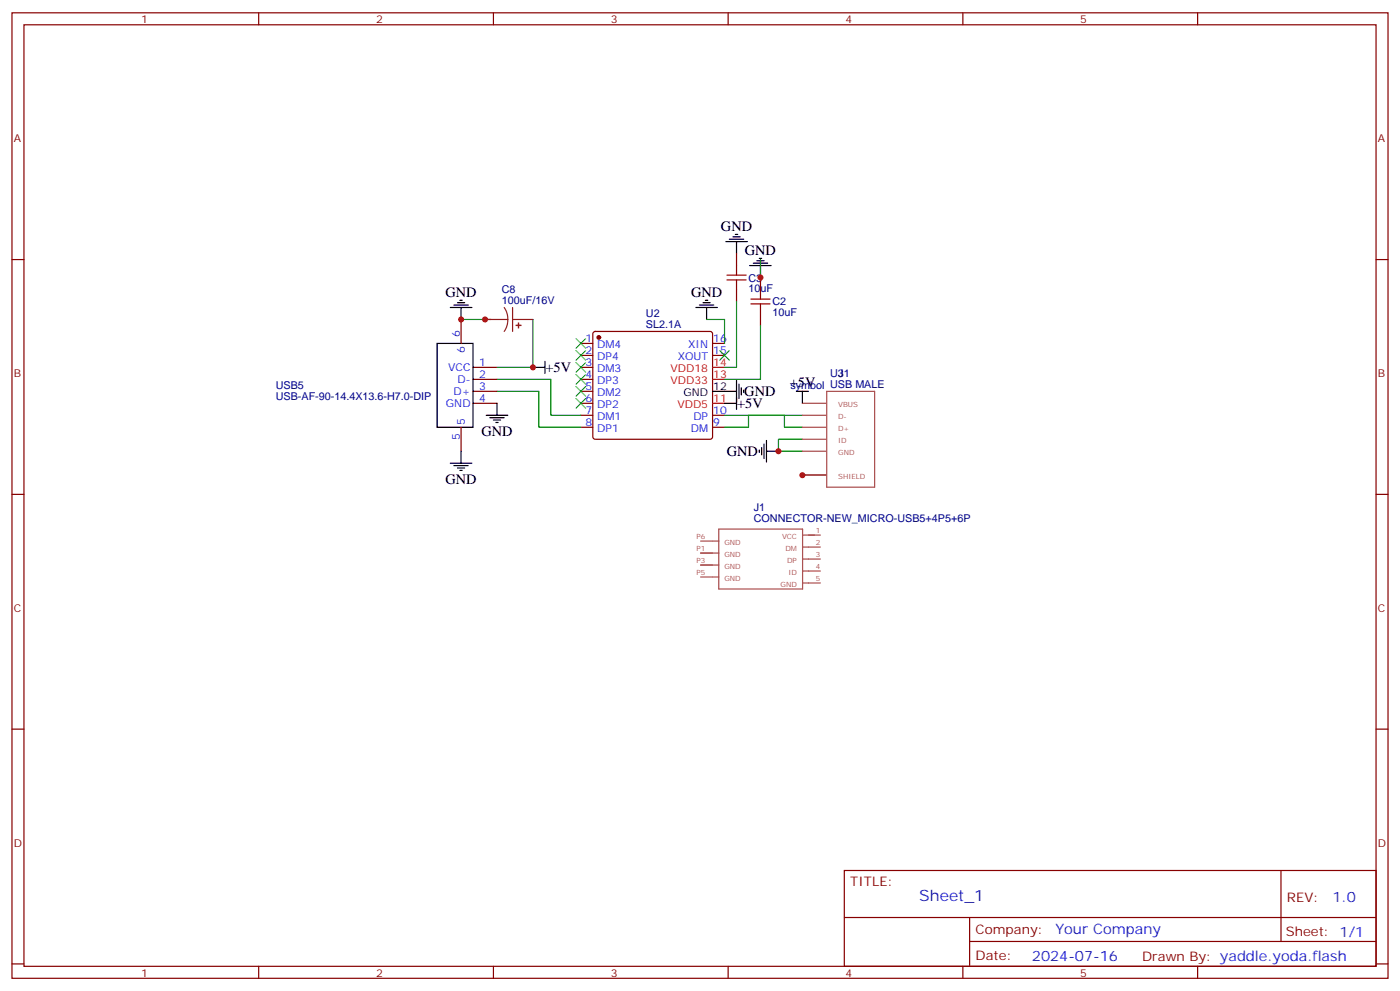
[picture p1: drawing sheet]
<svg xmlns="http://www.w3.org/2000/svg" width="412mm" height="292mm" viewBox="0 0 412 292" stroke-linecap="round" stroke-linejoin="round" font-family="sans-serif">
<g fill="none" stroke="#870000" stroke-width=".35">
<path d="M3.5 3.8h405.4v284.3h-405.4zM7.1 7.3h398.2v277.3h-398.2zM76.2 3.8v3.5M145.3 3.8v3.5M214.5 3.8v3.5M283.6 3.8v3.5M352.8 3.8v3.5M3.5 76.4h3.6M217 74.7v3.5M405.3 76.4h3.6M135.8 94.1v7M174.9 97.8l.4-.2h33.9l.5 .2 .2 .5v30.4l-.2 .5-.5 .2h-33.9l-.5-.3-.2-.4v-30.4z"/>
<path d="M217 85.3v3.5M224 81.7v3.6M224 92.3v3.5M139.3 108.2h7.1M139.3 111.7h7.1M139.3 115.3h7.1M139.3 118.8h7.1M171.1 101.1h3.5M171.1 104.7h3.5M171.1 108.2h3.5M171.1 111.7h3.5M171.1 115.3h3.5"/>
<path d="M171.1 118.8h3.5M209.9 101.1h3.5M209.9 104.7h3.5M135.8 125.8v7.1M171.1 122.3h3.5M171.1 125.8h3.5M209.9 122.3h3.5M209.9 125.8h3.5M3.5 145.6h3.6M405.3 145.6h3.6M3.5 214.7h3.6M405.3 214.7h3.6"/>
<path d="M248.7 256.4h156.6v28.2h-156.6zM377.3 256.4v20.9M248.7 270.2h156.5M285.6 277.3h119.6M285.6 270.2v14.1M3.5 283.9h3.6M76.2 284.6v3.5M145.3 284.6v3.5M214.5 284.6v3.5M283.6 284.6v3.5M352.8 284.6v3.5M405.3 283.9h3.6"/>
</g>
<circle cx="176.4" cy="99.4" r=".53" fill="#870000" stroke="#870000" stroke-width=".35"/>
<path d="M209.9 118.8h3.5M209.9 111.7h3.5M209.9 108.2h3.5" fill="none" stroke="#f00" stroke-width=".35"/>
<g fill="none" stroke="#000" stroke-width=".35">
<path d="M213.8 71.2h6.3M214.8 70.4h4.3M215.9 69.7h2.1M216.6 69h.7M217 71.2v3.5M220.8 78.2h6.4M221.9 77.5h4.2M223 76.8h2.1M223.7 76.1h.7M224 78.2v3.5M132.6 90.6h6.4M133.7 89.9h4.2"/>
<path d="M134.8 89.1h2.1M135.5 88.4h.7M135.8 90.6v3.5M205 90.6h6.3M206 89.9h4.3M207.1 89.1h2.1M207.8 88.4h.7M208.1 90.6v3.5M128.8 101.1h10.5v24.7h-10.5zM146.4 118.8v3.5M157 108.2h3.5M160.5 106.4v3.6"/>
<path d="M209.9 115.3h7.1M213.4 118.8h3.6M217 112.1v8.4M217.7 113.1v4.3M218.4 114.2v2.1M219.1 114.9v.7M234.6 115.3h3.5M236.4 115.3v3.5M132.6 136.4h6.4M133.7 137.1h4.2M134.8 137.8h2.1M135.5 138.5h.7"/>
<path d="M135.8 132.9v3.5M143.2 122.3h6.4M144.3 123h4.2M145.3 123.7h2.2M146 124.4h.8M223.7 132.5v.7M224.4 131.8v2.1M225.1 130.8v4.2M225.8 132.9h3.5M225.8 129.7v6.4"/>
</g>
<path d="M217 78.2v2.8M214.1 82.4h5.7M214.1 81h5.7M217 82.4v2.9M221.2 88.1h5.6M221.2 89.5h5.6M224 85.3v2.8M224 89.5v2.8" fill="none" stroke="#a10000" stroke-width=".35"/>
<path d="M224 76.4v5.3M135.8 94.1h8.8M157 94.1v14.1h-10.6M208.1 94.1h5.3v7M217 88.8v19.4h-3.6M224 95.8v15.9h-10.6M146.4 111.7h15.9v10.6h8.8M146.4 115.3h12.3v10.5h12.4M213.4 122.3h17.7v3.5h5.3M236.4 122.3h-15.9v3.5h-7.1M236.4 129.4h-7.1v3.5h7.1" fill="none" stroke="#008700" stroke-width=".35"/>
<g fill="none" stroke="#3c3" stroke-width=".35">
<path d="M169.7 99.7l2.8 2.9M172.5 99.7l-2.8 2.9M169.7 103.3l2.8 2.8M169.7 106.8l2.8 2.8M169.7 110.3l2.8 2.8M169.7 113.8l2.8 2.9M169.7 117.4l2.8 2.8M172.5 103.3l-2.8 2.8M172.5 106.8l-2.8 2.8M172.5 110.3l-2.8 2.8M172.5 113.8l-2.8 2.9M172.5 117.4l-2.8 2.8"/>
<path d="M212 103.3l2.8 2.8M214.8 103.3l-2.8 2.8"/>
</g>
<path d="M142.9 94.1h6.7M148.5 90.6l.8 1.6 .3 1.9M149.6 94.1l-.3 1.8-.8 1.7M151 94.1h6M151 90.6v7" fill="none" stroke="#8c2424" stroke-width=".35"/>
<g fill="#8c2424" stroke="#8c2424" stroke-width=".35">
<path d="M152.7 95.1l.1 1.5z"/>
<path d="M152 95.8h1.5z"/>
</g>
<g fill="none" stroke="#a64a4a" stroke-width=".35">
<path d="M236.4 118.8h6.9M243.5 115.3h14.1v28.2h-14.1zM236.4 122.3h6.9M236.4 125.8h6.9M236.4 132.9h6.9M236.4 139.9h6.9M236.4 129.4h6.9M206.4 159.3h3.4M210 159.3h1.7M211.7 155.8h24.7v17.7h-24.7zM236.4 157.6h5.3M206.4 162.9h3.4"/>
<path d="M206.4 166.4h3.4M206.4 169.9h3.4M210 162.9h1.7M210 166.4h1.7M210 169.9h1.7M236.4 171.7h5.3M236.4 168.2h5.3M236.4 164.6h5.3M236.4 161.1h5.3"/>
</g>
<g fill="#c00">
<circle cx="224" cy="81.7" r=".88"/>
<circle cx="135.8" cy="94.1" r=".88"/>
<circle cx="157" cy="108.2" r=".88"/>
<circle cx="142.9" cy="94.1" r=".88"/>
<circle cx="229.3" cy="132.9" r=".88"/>
<circle cx="236.4" cy="139.9" r=".88"/>
</g>
<text font-size="4.6" fill="#00f" x="270.8" y="265.4">Sheet_1</text>
<g font-size="4.2">
<text x="212.4" y="67.9">GND</text>
<text x="219.4" y="75">GND</text>
<text x="131.2" y="87.3">GND</text>
<text x="203.6" y="87.3">GND</text>
<text x="160.7" y="109.6">+5V</text>
<text x="232.7" y="114">+5V</text>
<text x="219.3" y="116.7">GND</text>
<text x="217.1" y="120.2">+5V</text>
<text x="141.8" y="128.3">GND</text>
<text x="214.1" y="134.2">GND</text>
<text x="131.2" y="142.4">GND</text>
</g>
<g font-size="4.2" fill="#00f">
<text x="392.5" y="265.6">1.0</text>
<text x="310.9" y="275.2">Your Company</text>
<text x="304" y="283">2024-07-16</text>
</g>
<g font-size="3.9" fill="#800">
<text x="250.5" y="260.9">TITLE:</text>
<text x="379.1" y="265.6">REV:</text>
<text x="287.4" y="275.1">Company:</text>
<text x="378.7" y="275.8">Sheet: 1/1</text>
<text x="287.4" y="282.8">Date:</text>
<text x="336.4" y="282.9">Draw</text>
<text x="346.6" y="282.9">n By: yaddle.yoda.flash</text>
</g>
<g font-size="3.2" fill="#800">
<text x="41.6" y="6.8">1</text>
<text x="110.8" y="6.8">2</text>
<text x="179.9" y="6.8">3</text>
<text x="249.1" y="6.8">4</text>
<text x="318.2" y="6.8">5</text>
<text x="4.1" y="41.9">A</text>
<text x="405.9" y="41.9">A</text>
<text x="4.1" y="111">B</text>
<text x="405.9" y="111">B</text>
<text x="4.1" y="180.2">C</text>
<text x="405.9" y="180.2">C</text>
<text x="4.1" y="249.3">D</text>
<text x="405.9" y="249.3">D</text>
<text x="41.6" y="287.6">1</text>
<text x="110.8" y="287.6">2</text>
<text x="179.9" y="287.6">3</text>
<text x="249.1" y="287.6">4</text>
<text x="318.2" y="287.6">5</text>
</g>
<g font-size="3.2" fill="#000080">
<text x="220.5" y="82.9">C3</text>
<text x="147.8" y="89.5">100uF/16V</text>
<text x="147.8" y="86.3">C8</text>
<text x="220.5" y="86.1">10uF</text>
<text x="227.5" y="90">C2</text>
<text x="190.3" y="93.3">U2</text>
<text x="227.5" y="93.1">10uF</text>
<text x="190.3" y="96.5">SL2.1A</text>
<text x="244.5" y="111">U3</text>
<text x="246.9" y="111">J1</text>
<text x="81.2" y="117.8">USB-AF-90-14.4X13.6-H7.0-DIP</text>
<text x="81.2" y="114.6">USB5</text>
<text x="232.8" y="114.5">symbol USB MALE</text>
<text x="222" y="153.7">CONNECTOR-NEW_MICRO-USB5+4P5+6P</text>
<text x="222" y="150.5">J1</text>
</g>
<g font-size="3.2" fill="#00f">
<text x="135.5" y="99.4" transform="rotate(-90 135.5 99.4)">6</text>
<text x="172.4" y="100.8">1</text>
<text x="210.1" y="100.8">16</text>
<text x="136.9" y="103.9" transform="rotate(-90 136.9 103.9)">6</text>
<text x="141.1" y="107.8">1</text>
<text x="172.4" y="104.3">2</text>
<text x="172.4" y="107.8">3</text>
<text x="175.9" y="102.6">DM4</text>
<text x="175.9" y="106.1">DP4</text>
<text x="199.6" y="106.1">XOUT</text>
<text x="202.7" y="102.6">XIN</text>
<text x="210.1" y="104.3">15</text>
<text x="132" y="109.3">VCC</text>
<text x="134.8" y="112.8">D-</text>
<text x="141.1" y="111.4">2</text>
<text x="172.4" y="111.4">4</text>
<text x="175.9" y="109.6">DM3</text>
<text x="175.9" y="113.1">DP3</text>
<text x="131.4" y="119.8">GND</text>
<text x="133.6" y="116.3">D+</text>
<text x="141.1" y="114.9">3</text>
<text x="141.1" y="118.4">4</text>
<text x="172.4" y="114.9">5</text>
<text x="172.4" y="118.4">6</text>
<text x="175.9" y="116.7">DM2</text>
<text x="136.9" y="125.1" transform="rotate(-90 136.9 125.1)">5</text>
<text x="172.4" y="122">7</text>
<text x="172.4" y="125.5">8</text>
<text x="175.9" y="120.2">DP2</text>
<text x="175.9" y="123.7">DM1</text>
<text x="204.2" y="123.7">DP</text>
<text x="210.1" y="125.5">9</text>
<text x="210.1" y="122">10</text>
<text x="135.5" y="129.6" transform="rotate(-90 135.5 129.6)">5</text>
<text x="175.9" y="127.2">DP1</text>
<text x="203.5" y="127.2">DM</text>
</g>
<g font-size="3.2" fill="#f00">
<text x="210.1" y="107.8">14</text>
<text x="197.5" y="113.1">VDD33</text>
<text x="197.5" y="109.6">VDD18</text>
<text x="210.1" y="111.4">13</text>
<text x="210.1" y="118.4">11</text>
<text x="199.5" y="120.2">VDD5</text>
</g>
<g font-size="3.2">
<text x="201.3" y="116.7">GND</text>
<text x="210.1" y="114.9">12</text>
</g>
<g font-size="2.1" fill="#a54b4b">
<text x="246.9" y="119.8">VBUS</text>
<text x="246.9" y="123.3">D-</text>
<text x="246.9" y="126.9">D+</text>
<text x="246.9" y="130.4">ID</text>
<text x="246.9" y="133.9">GND</text>
<text x="246.9" y="141">SHIELD</text>
<text x="205.2" y="158.7">P6</text>
<text x="213.4" y="160.4">GND</text>
<text x="230.4" y="158.6">VCC</text>
<text x="240.3" y="160.4">2</text>
<text x="240.3" y="156.9">1</text>
<text x="205.2" y="162.2">P1</text>
<text x="205.2" y="165.7">P3</text>
<text x="213.4" y="163.9">GND</text>
<text x="213.4" y="167.4">GND</text>
<text x="231.4" y="162.2">DM</text>
<text x="231.9" y="165.7">DP</text>
<text x="240.3" y="163.9">3</text>
<text x="240.3" y="167.5">4</text>
<text x="205.2" y="169.2">P5</text>
<text x="213.4" y="171">GND</text>
<text x="229.9" y="172.7">GND</text>
<text x="232.2" y="169.2">ID</text>
<text x="240.3" y="171">5</text>
</g>
</svg>
